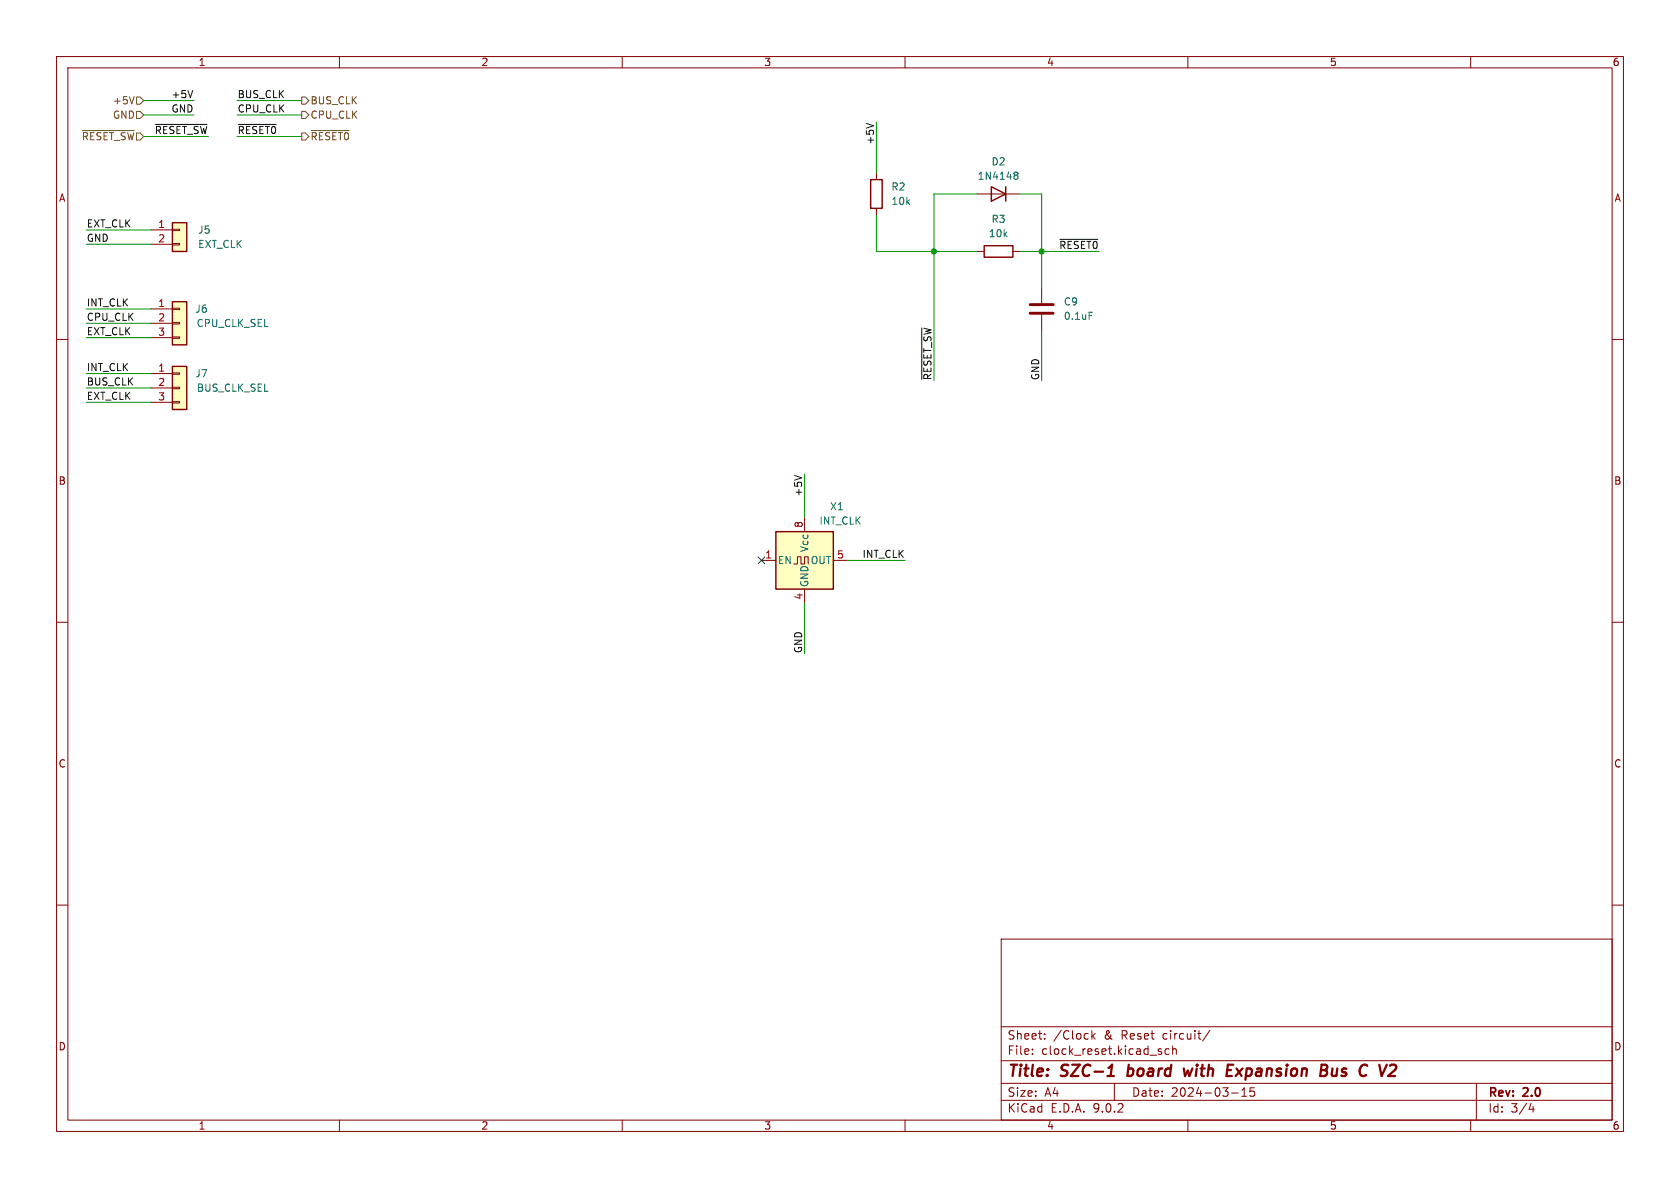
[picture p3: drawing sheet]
<svg xmlns="http://www.w3.org/2000/svg" width="297mm" height="210mm" viewBox="0 0 297 210" stroke-linecap="round" stroke-linejoin="round" font-family="sans-serif">
<g fill="none" stroke="#840000" stroke-width=".18">
<path d="M10 10h277v190h-277zM12 12h273v186h-273zM60 10v2M110 10v2M160 10v2M210 10v2M260 10v2M154.9 30.5v1.3M154.9 36.8v1.3M172.7 34.3h7.6M184.1 50.8v2.8M184.1 55.6v2.8"/>
<path d="M10 60h2M285 60h2M10 110h2M285 110h2M10 160h2M177 166h108v32h-108zM285 160h2M60 198v2M110 198v2M160 198v2M177 194.5h108M177 191.5h108"/>
<path d="M177 187.5h108M177 181.5h108M182.5 186.3v.1M182.5 185.5v.1M184.7 183.6v.1M184.7 182.8v.1M193 182.2v1.5M193.2 183.1l.4 .6M193.6 182.7l-.6 .6M197 191.5v3M205 185.9l.3 .1 .1 .2-.2 .2h-.3M205 185.4l.3 .1"/>
<path d="M206.7 185.5l-.5-.1-.2 .3v.4l.1 .2h.6M207.3 185.5l.2-.1 .4 .1 .1 .9M207.3 184.9v1.5M210 198v2M213.9 182.1l-1.3 2M217.7 193.2h1.2M219.5 193.8h.9M219.5 192.7l.5-.4v1.5M221 192.3v.7l.2-.1h.5l.1 .6-.3 .3-.5-.1M260 198v2M261 191.5v6.5M270.7 195l-.4 1.1h.9"/>
<path d="M271 195.6v1"/>
</g>
<path d="M195.8 190.2h1.1M199.3 190.1l.2 .1M199.6 188.2l-.3 2M209.3 188.9l.2 1.3 .5-.9 .3 .9 .5-1.3M216.8 190.2h1M217 189.2h.6M217.1 188.2h.9M219.7 188.9l-1.3 1.3M234.2 189.2l.3 .1a.54 .54 0 0 1-.1 .8M234.3 188.2a.46 .46 0 0 1 .3 .4 .46 .46 0 0 1-.2 .5M235.6 188.9l-.2 1 .1 .2 .5 .1" fill="none" stroke="#840000" stroke-width=".4"/>
<path d="M182.1 53.8h4.1M182.1 55.4h4.1" fill="none" stroke="#840000" stroke-width=".51"/>
<path d="M179.4 30.9l.1 .1M179.4 30.5l.3-.1 .2 .1 .1 .2-.3 .3M179.5 31h.2M179.5 31h-.1M179.7 31l.3 .2-.1 .4-.2 .1-.3-.1M192.5 55.2h.7" fill="none" stroke="#006464" stroke-width=".18"/>
<path d="M153.9 31.8h2.1v5h-2.1zM175.3 33l2.5 1.3-2.5 1.3zM177.8 33v2.6" fill="none" stroke="#840000" stroke-width=".25"/>
<path d="M30.5 39.4h2.5v5.1h-2.5z" fill="#ffffc2"/>
<path d="M30.5 39.4h2.5v5.1h-2.5zM174 43.4h5.1v2.1h-5.1z" fill="none" stroke="#840000" stroke-width=".25"/>
<path d="M26.7 40.6h3.8M26.7 43.2h3.8M30.5 40.5h1.2v.3h-1.2zM30.5 43.1h1.2v.2h-1.2zM172.7 44.5h1.3M179.1 44.5h1.2" fill="none" stroke="#840000" stroke-width=".18"/>
<path d="M30.5 64.8h2.5v7.6h-2.5z" fill="#ffffc2"/>
<path d="M30.5 64.8h2.5v7.6h-2.5z" fill="none" stroke="#840000" stroke-width=".25"/>
<path d="M26.7 66h3.8M26.7 68.6h3.8M26.7 71.1h3.8M30.5 65.9h1.2v.3h-1.2zM30.5 68.5h1.2v.2h-1.2zM30.5 71h1.2v.2h-1.2z" fill="none" stroke="#840000" stroke-width=".18"/>
<path d="M30.5 53.3h2.5v7.7h-2.5z" fill="#ffffc2"/>
<path d="M30.5 53.3h2.5v7.7h-2.5z" fill="none" stroke="#840000" stroke-width=".25"/>
<path d="M26.7 54.6h3.8M26.7 57.2h3.8M26.7 59.7h3.8M30.5 54.5h1.2v.2h-1.2zM30.5 57h1.2v.3h-1.2zM30.5 59.6h1.2v.2h-1.2z" fill="none" stroke="#840000" stroke-width=".18"/>
<path d="M137.2 94h10.1v10.1h-10.1z" fill="#ffffc2"/>
<path d="M137.2 94h10.1v10.1h-10.1z" fill="none" stroke="#840000" stroke-width=".25"/>
<path d="M134.6 99.1h2.6M140.3 99.7h.7v-1.3h.6v1.3h.6v-1.3h.7v1.3M142.2 91.4v2.6M147.3 99.1h2.6M142.2 104.1v2.6" fill="none" stroke="#840000" stroke-width=".18"/>
<path d="M23.7 17.1l-.4 1.3M24.1 17.1h.7l.6 .7-.6 .6h-.7zM24.1 19.7h.7l.6 .6-.6 .7h-.7zM53.3 17.1h.7l.6 .7-.6 .6h-.7zM53.3 19.7h.7l.6 .6-.6 .7h-.7zM14.6 23.1h9.1M53.3 23.5h.7l.6 .6-.6 .7h-.7zM55 23.1h6.7" fill="none" stroke="#725600" stroke-width=".18"/>
<path d="M34.1 16l-.5 1.3M27.5 22h9.1M42.1 22h6.7M153.2 21.8l1.2 .4M163 58v9.1M187.4 42.3h6.7M140.5 84l1.2 .5" fill="none" stroke="#0f0f0f" stroke-width=".18"/>
<g fill="none" stroke="#009600" stroke-width=".18">
<path d="M25.4 17.8h8.9M41.9 17.8h11.4M25.4 20.3h8.9M25.4 24.1h11.4M41.9 20.3h11.4M41.9 24.1h11.4M154.9 21.6v8.9M154.9 38.1v6.4h17.8M172.7 34.3h-7.6v33M180.3 34.3h3.8v16.5M15.2 43.2h11.5M15.2 57.2h11.5"/>
<path d="M15.2 59.7h11.5M15.2 54.6h11.5M15.2 40.6h11.5M180.3 44.5h14M184.1 58.4v8.9M15.2 66h11.5M15.2 71.1h11.5M15.2 68.6h11.5M142.2 83.8v7.6M149.9 99.1h10.1M142.2 106.7v8.9"/>
</g>
<path d="M134 98.5l1.2 1.2M135.2 98.5l-1.2 1.2" fill="none" stroke="#000084" stroke-width=".18"/>
<g fill="#009600" stroke="#009600" stroke-width=".18">
<circle cx="165.1" cy="44.5" r=".46"/>
<circle cx="184.1" cy="44.5" r=".46"/>
</g>
<g font-size="2.8" fill="#840000">
<text x="178" y="190.9">Title:</text>
<text x="187.7" y="190.9">SZC-1</text>
<text x="200.2" y="190.9">board</text>
<text x="211" y="190.9">with</text>
<text x="219.3" y="190.9">Expansion</text>
<text x="236.7" y="190.9">Bus</text>
<text x="244.4" y="190.9">C</text>
</g>
<g font-size="2.1" fill="#840000">
<text x="178" y="184">Sheet:</text>
<text x="186.2" y="184">/Clock</text>
<text x="195.2" y="184">&amp;</text>
<text x="198.4" y="184">Reset</text>
<text x="205.8" y="184">circuit/</text>
<text x="178" y="186.7">File:</text>
<text x="184.1" y="186.7">clock_reset.kicad_sch</text>
<text x="178" y="196.9">KiCad</text>
<text x="178" y="194.1">Size:</text>
<text x="184.7" y="194.1">A4</text>
<text x="185.7" y="196.9">E.D.A.</text>
<text x="193.3" y="196.9">9.0.2</text>
<text x="200" y="194.1">Date:</text>
<text x="207" y="194.1">2024-03-15</text>
<text x="263" y="194.3">Rev:</text>
<text x="263" y="196.9">Id:</text>
<text x="267.1" y="196.9">3/4</text>
<text x="269.4" y="194.3">2.0</text>
</g>
<g font-size="1.8" fill="#840000">
<text x="35" y="11.9">1</text>
<text x="85" y="11.9">2</text>
<text x="135" y="11.9">3</text>
<text x="185" y="11.9">4</text>
<text x="235" y="11.9">5</text>
<text x="285" y="11.9">6</text>
<text x="10.3" y="35.9">A</text>
<text x="285.3" y="35.9">A</text>
<text x="10.3" y="85.9">B</text>
<text x="285.3" y="85.9">B</text>
<text x="10.3" y="135.9">C</text>
<text x="285.3" y="135.9">C</text>
<text x="10.3" y="185.9">D</text>
<text x="285.3" y="185.9">D</text>
<text x="35" y="199.9">1</text>
<text x="85" y="199.9">2</text>
<text x="135" y="199.9">3</text>
<text x="185" y="199.9">4</text>
<text x="235" y="199.9">5</text>
<text x="285" y="199.9">6</text>
</g>
<g font-size="1.8" fill="#0f0f0f">
<text x="30.2" y="17.4">+5V</text>
<text x="41.9" y="17.4">BUS_CLK</text>
<text x="27.3" y="23.8">~{RESET_SW}</text>
<text x="30.2" y="20">GND</text>
<text x="41.9" y="20">CPU_CLK</text>
<text x="41.9" y="23.8">~{RESET0}</text>
<text x="154.6" y="25.7" transform="rotate(-90 154.6 25.7)">+5V</text>
<text x="15.2" y="40.3">EXT_CLK</text>
<text x="15.2" y="42.8">GND</text>
<text x="187.2" y="44.1">~{RESET0}</text>
<text x="15.2" y="54.3">INT_CLK</text>
<text x="15.2" y="56.8">CPU_CLK</text>
<text x="15.2" y="59.3">EXT_CLK</text>
<text x="15.2" y="65.7">INT_CLK</text>
<text x="15.2" y="68.2">BUS_CLK</text>
<text x="15.2" y="70.8">EXT_CLK</text>
<text x="164.8" y="67.3" transform="rotate(-90 164.8 67.3)">~{RESET_SW}</text>
<text x="183.8" y="67.3" transform="rotate(-90 183.8 67.3)">GND</text>
<text x="141.9" y="87.9" transform="rotate(-90 141.9 87.9)">+5V</text>
<text x="152.4" y="98.7">INT_CLK</text>
<text x="141.9" y="115.6" transform="rotate(-90 141.9 115.6)">GND</text>
</g>
<g font-size="1.8" fill="#725600">
<text x="19.9" y="18.6">+5V</text>
<text x="19.9" y="21.2">GND</text>
<text x="54.8" y="18.6">BUS_CLK</text>
<text x="54.8" y="21.2">CPU_CLK</text>
<text x="14.4" y="25">~{RESET_SW}</text>
<text x="54.8" y="25">~{RESET0}</text>
</g>
<g font-size="1.8" fill="#006464">
<text x="175.2" y="29.4">D2</text>
<text x="157.5" y="33.9">R2</text>
<text x="172.7" y="32">1N4148</text>
<text x="34.9" y="41.5">J5</text>
<text x="157.5" y="36.4">10k</text>
<text x="175.2" y="39.6">R3</text>
<text x="34.9" y="44">EXT_CLK</text>
<text x="174.7" y="42.1">10k</text>
<text x="34.4" y="55.5">J6</text>
<text x="34.7" y="58">CPU_CLK_SEL</text>
<text x="188" y="54.2">C9</text>
<text x="188" y="56.7">0.1uF</text>
<text x="34.4" y="66.9">J7</text>
<text x="34.7" y="69.4">BUS_CLK_SEL</text>
<text x="144.8" y="92.9">INT_CLK</text>
<text x="146.6" y="90.4">X1</text>
<text x="137.4" y="99.9">EN</text>
<text x="143.1" y="97.7" transform="rotate(-90 143.1 97.7)">Vcc</text>
<text x="143.2" y="99.9">OUT</text>
<text x="143.1" y="103.9" transform="rotate(-90 143.1 103.9)">GND</text>
</g>
<g font-size="1.8" fill="#a90000">
<text x="27.9" y="40.4">1</text>
<text x="27.9" y="42.9">2</text>
<text x="27.9" y="54.4">1</text>
<text x="27.9" y="56.9">2</text>
<text x="27.9" y="59.4">3</text>
<text x="27.9" y="65.8">1</text>
<text x="27.9" y="68.3">2</text>
<text x="27.9" y="70.9">3</text>
<text x="142" y="93.4" transform="rotate(-90 142 93.4)">8</text>
<text x="135.2" y="98.8">1</text>
<text x="147.9" y="98.8">5</text>
<text x="142" y="106.1" transform="rotate(-90 142 106.1)">4</text>
</g>
</svg>
